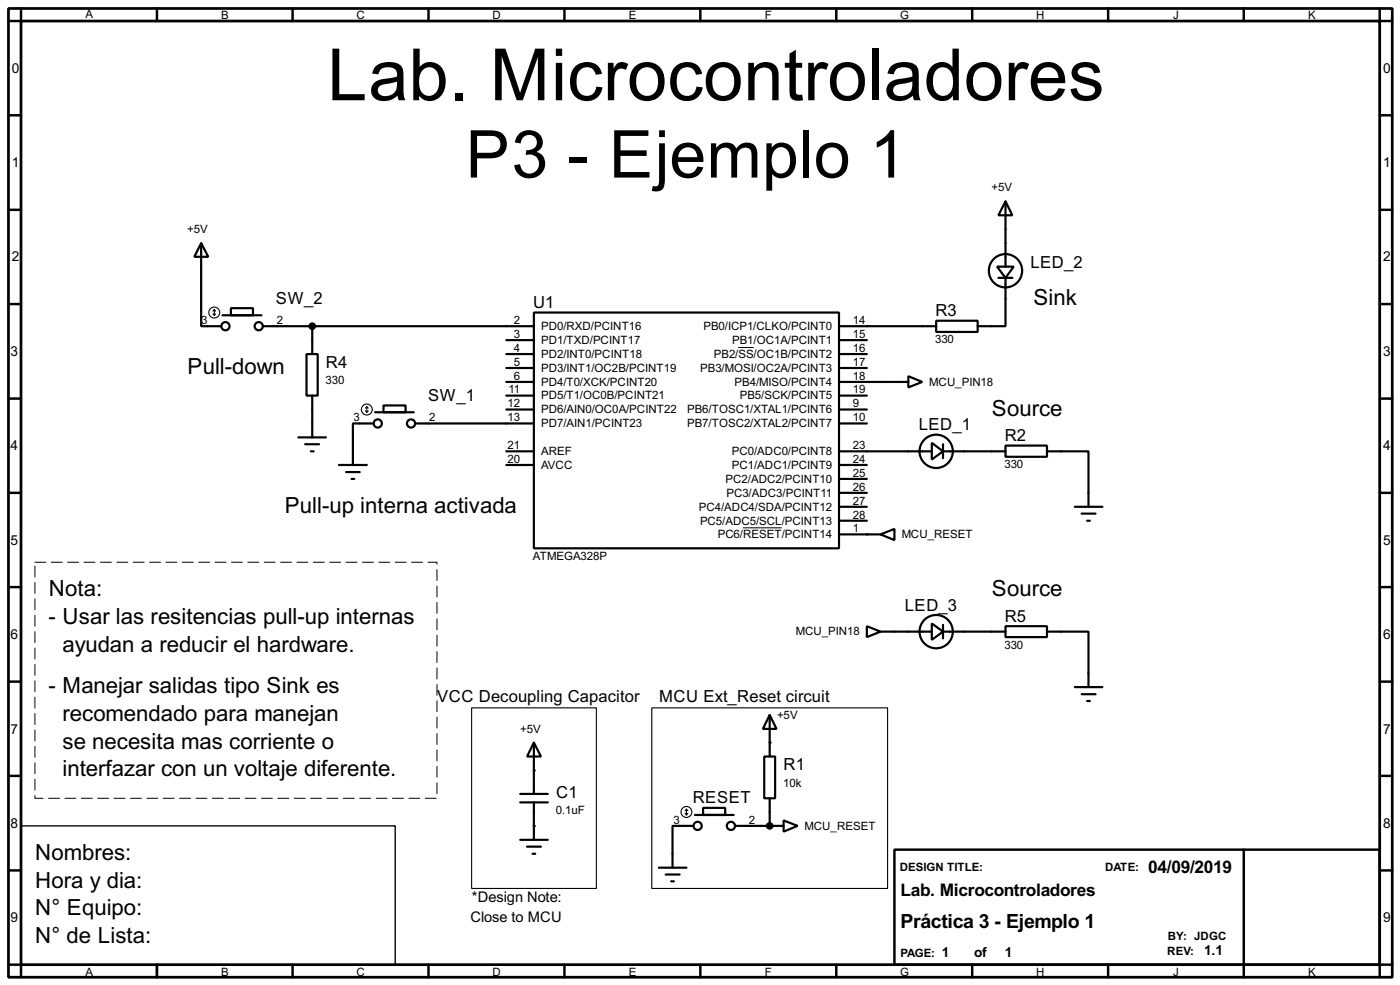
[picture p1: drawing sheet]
<svg xmlns="http://www.w3.org/2000/svg" width="256mm" height="180mm" viewBox="0 0 256 180" stroke-linecap="round" stroke-linejoin="round" font-family="sans-serif">
<path d="M1.6 1.6h253.5v177.3h-253.5zM3.9 3.9h248.9v172.7h-248.9z" fill="none" stroke="#000" stroke-width=".5"/>
<g fill="none" stroke="#000" stroke-width=".45">
<path d="M3.9 1.6v2.3h-2.3M28.8 1.6v2.3M53.6 1.6v2.3M78.5 1.6v2.3M103.4 1.6v2.3M128.3 1.6v2.3M153.2 1.6v2.3M178.1 1.6v2.3M203 1.6v2.3M227.9 1.6v2.3M252.8 1.6v2.3h2.3M1.6 21.1h2.3"/>
<path d="M1.6 38.4h2.3M252.8 21.1h2.3M252.8 38.4h2.3M1.6 55.7h2.3M252.8 55.7h2.3M1.6 73h2.3M252.8 73h2.3M1.6 90.2h2.3M252.8 90.2h2.3M1.6 107.5h2.3M252.8 107.5h2.3M1.6 124.8h2.3"/>
<path d="M252.8 124.8h2.3M1.6 142h2.3M1.6 159.3h2.3M163.9 155.5h88.9v21.1h-88.9zM227.9 155.5v23.4M252.8 142h2.3M252.8 159.3h2.3M1.6 176.6h2.3v2.3M28.8 176.6v2.3M53.6 176.6v2.3M78.5 176.6v2.3M103.4 176.6v2.3"/>
<path d="M128.3 176.6v2.3M153.2 176.6v2.3M178.1 176.6v2.3M203 176.6v2.3M255.1 176.6h-2.3v2.3"/>
</g>
<g fill="none" stroke="#000" stroke-width=".4">
<path d="M184.2 36.9l1.3 2.5h-2.6zM184.2 36.9v11.9M36.9 44.5l1.3 2.5h-2.6zM36.9 44.5v15.2h3.6M40.8 57.7h7.1M42.3 56.4h4.1v1.3h-4.1zM48.2 59.7h49.6M57.2 59.7v5.1M97.8 57.2h55.9v43.2h-55.9zM153.7 59.7h17.8M171.5 58.7h7.6v2.1h-7.6zM182.7 48.8h3l-1.5 2.1z"/>
<path d="M182.9 50.9h2.6M184.2 50.9v8.8h-5.1M56.2 64.8h2v7.6h-2zM57.2 72.4v7.7M68.5 77.5h-3.8v7.6M68.7 75.5h7.1M70.3 74.2h4v1.3h-4zM76.1 77.5h21.7M92.8 69.9h5M92.8 62.3h5M92.8 67.4h5M92.8 64.8h5"/>
<path d="M92.8 75h5M92.8 72.4h5M153.7 69.9h12.7M153.7 77.5h5.1M153.7 62.3h5.1M153.7 67.4h5.1M153.7 64.8h5.1M153.7 75h5.1M153.7 72.4h5.1M166.4 68.9l2.6 1-2.6 1zM54.7 80.1h5M55.9 81.3h2.6"/>
<path d="M57 82.6h.5M62.1 85.1h5.1M63.4 86.4h2.5M64.4 87.7h.5M92.8 82.6h5M92.8 85.1h5M153.7 82.6h17M153.7 97.8h7.6M153.7 95.3h5.1M153.7 92.8h5.1M153.7 90.2h5.1M153.7 87.7h5.1"/>
<path d="M153.7 85.1h5.1M161.3 97.8l2.6-1v2.1zM170.7 81.1l2.1 1.5-2.1 1.5zM172.8 82.6h11.4M172.8 81.3v2.6M184.2 81.6h7.6v2h-7.6zM191.8 82.6h7.6v10.2M196.9 92.8h5.1M198.2 94h2.5M199.2 95.3h.5M158.8 114.6l2.5 1-2.5 1zM161.3 115.6h9.4"/>
<path d="M170.7 114.1l2.1 1.5-2.1 1.5zM172.8 115.6h11.4M172.8 114.4v2.5M184.2 114.6h7.6v2h-7.6zM191.8 115.6h7.6v10.2M97.8 135.9l1.3 2.6h-2.5zM97.8 135.9v9.4M140 138.5h2v7.6h-2zM141 130.9l1.3 2.5h-2.5zM141 130.9v7.6M196.9 125.8h5.1M198.2 127.1h2.5"/>
<path d="M199.2 128.3h.5M95.3 146.9h5.1M95.3 145.3h5.1M95.3 153.7h5.1M96.6 155h2.5M97.6 156.3h.5M97.8 146.9v6.8M120.7 158.8h5.1M127.1 151.2h-3.9v7.6M127.3 149.2h7.1M128.8 147.9h4.1v1.3h-4.1zM134.7 151.2h8.9"/>
<path d="M141 146.1v5.1M143.6 150.2l2.5 1-2.5 1zM122 160.1h2.5M123 161.3h.5"/>
<circle cx="41.3" cy="59.7" r=".75"/>
<circle cx="47.4" cy="59.7" r=".75"/>
<circle cx="184.2" cy="49.6" r="3.1"/>
<circle cx="69.2" cy="77.5" r=".75"/>
<circle cx="75.3" cy="77.5" r=".75"/>
<circle cx="171.5" cy="82.6" r="3.1"/>
<circle cx="171.5" cy="115.6" r="3.1"/>
<circle cx="127.8" cy="151.2" r=".75"/>
<circle cx="133.9" cy="151.2" r=".75"/>
</g>
<g fill="#000">
<circle cx="158.8" cy="97.8" r=".2"/>
<circle cx="141" cy="135.9" r=".2"/>
<circle cx="97.8" cy="141" r=".2"/>
<circle cx="97.8" cy="151.2" r=".2"/>
<circle cx="141" cy="151.2" r=".2"/>
</g>
<path d="M135.3 63.6h2.8M136.1 96.6h7.1" fill="none" stroke="#000" stroke-width=".18"/>
<path d="M6.4 102.9h73.7v43.2h-73.7z" fill="none" stroke="#fff" stroke-width=".18"/>
<path d="M6.4 102.9h73.7v43.2h-73.7z" fill="none" stroke="#000" stroke-width=".18" stroke-dasharray="2 1"/>
<path d="M3.9 151.2h68.5v25.4h-68.5z" fill="none" stroke="#000" stroke-width=".25"/>
<g fill="none" stroke="#000" stroke-width=".2">
<path d="M39 57.5l.3 .2M39.3 56.7v1M39.3 56.7l.2 .3M39.3 56.7l-.3 .3M39.5 57.5l-.2 .2M67 75.2l.2 .3M67.2 74.5v1M67.2 74.5l.3 .2M67.2 74.5l-.2 .2M67.5 75.2l-.3 .3M86.4 129.6h22.9v33h-22.9zM119.4 129.6h43.2v33h-43.2z"/>
<path d="M125.5 148.9l.3 .3M125.8 148.1v1.1M125.8 148.1l.2 .3M125.8 148.1l-.3 .3M126 148.9l-.2 .3"/>
<circle cx="39.2" cy="57.2" r="1"/>
<circle cx="67.2" cy="75" r="1"/>
<circle cx="125.7" cy="148.6" r="1"/>
</g>
<g fill="#000" stroke="#000" stroke-width=".4">
<circle cx="57.2" cy="59.7" r=".5"/>
<circle cx="141" cy="151.2" r=".5"/>
</g>
<text font-size="14.8" x="59.9" y="18.3">Lab. Microcontroladores</text>
<text font-size="13.5" x="85.3" y="32.5">P3 - Ejemplo 1</text>
<g font-size="4.6">
<text x="189.3" y="55.7">Sink</text>
<text x="34.4" y="68.4">Pull-down</text>
<text x="181.7" y="76.1">Source</text>
<text x="52.2" y="93.8">Pull-up interna activada</text>
<text x="9" y="109.1">Nota:</text>
<text x="181.7" y="109.1">Source</text>
<text x="8.9" y="114.2">- Usar las resitencias pull-up internas</text>
<text x="11.5" y="119.3">ayudan a reducir el hardware.</text>
<text x="8.9" y="126.9">- Manejar salidas tipo Sink es</text>
<text x="11.5" y="132">recomendado para manejan</text>
<text x="11.5" y="137.1">se necesita mas corriente o</text>
<text x="11.5" y="142.1">interfazar con un voltaje diferente.</text>
<text x="6.5" y="157.4">Nombres:</text>
<text x="6.5" y="167.5">N° Equipo:</text>
<text x="6.5" y="162.5">Hora y dia:</text>
<text x="6.5" y="172.6">N° de Lista:</text>
</g>
<text font-size="4" x="165" y="169.9">Práctica 3 - Ejemplo 1</text>
<g font-size="3.6">
<text x="210.4" y="159.8">04/09/2019</text>
<text x="165" y="164.1">Lab. Microcontroladores</text>
</g>
<g font-size="3.4">
<text x="188.8" y="49">LED_2</text>
<text x="50.6" y="55.6">SW_2</text>
<text x="97.7" y="56.4">U1</text>
<text x="171.4" y="57.9">R3</text>
<text x="59.7" y="67.4">R4</text>
<text x="78.5" y="73.4">SW_1</text>
<text x="168.3" y="78.8">LED_1</text>
<text x="184.1" y="80.8">R2</text>
<text x="165.8" y="111.8">LED_3</text>
<text x="184.1" y="113.8">R5</text>
<text x="80.1" y="128.5">VCC Decoupling Capacitor</text>
<text x="120.8" y="128.5">MCU Ext_Reset circuit</text>
<text x="143.6" y="141">R1</text>
<text x="101.9" y="146.1">C1</text>
<text x="126.9" y="147.1">RESET</text>
</g>
<g font-size="3">
<text x="86.5" y="165">*Design Note:</text>
<text x="86.2" y="168.8">Close to MCU</text>
</g>
<g font-size="2.8">
<text x="2.2" y="13.4">0</text>
<text x="253.4" y="13.4">0</text>
<text x="2.2" y="30.6">1</text>
<text x="253.4" y="30.6">1</text>
<text x="2.2" y="47.9">2</text>
<text x="253.4" y="47.9">2</text>
<text x="1.9" y="65.2">3</text>
<text x="253.4" y="65.2">3</text>
<text x="1.9" y="82.4">4</text>
<text x="253.4" y="82.4">4</text>
<text x="1.9" y="99.7">5</text>
<text x="253.4" y="99.7">5</text>
<text x="1.9" y="117">6</text>
<text x="253.4" y="117">6</text>
<text x="1.9" y="134.3">7</text>
<text x="253.4" y="134.3">7</text>
<text x="1.9" y="151.5">8</text>
<text x="253.4" y="151.5">8</text>
<text x="1.9" y="168.8">9</text>
<text x="253.4" y="168.8">9</text>
<text x="172.6" y="175.2">1</text>
<text x="178.5" y="175.2">of</text>
<text x="184.1" y="175.2">1</text>
<text x="220.6" y="174.9">1.1</text>
</g>
<g font-size="2.4">
<text x="15.6" y="3.2">A</text>
<text x="40.5" y="3.5">B</text>
<text x="65.3" y="3.5">C</text>
<text x="90.2" y="3.5">D</text>
<text x="115.2" y="3.5">E</text>
<text x="140.1" y="3.5">F</text>
<text x="164.9" y="3.5">G</text>
<text x="189.8" y="3.5">H</text>
<text x="214.9" y="3.5">J</text>
<text x="239.6" y="3.5">K</text>
<text x="181.7" y="35">+5V</text>
<text x="34.3" y="42.7">+5V</text>
<text x="36.9" y="59.3">3</text>
<text x="50.7" y="59.3">2</text>
<text x="94.2" y="59.3">2</text>
<text x="156.3" y="59.3">14</text>
<text x="94.2" y="64.4">4</text>
<text x="94.2" y="61.9">3</text>
<text x="99.1" y="65.5">PD2/INT0/PCINT18</text>
<text x="99.1" y="63">PD1/TXD/PCINT17</text>
<text x="99.1" y="60.4">PD0/RXD/PCINT16</text>
<text x="128.9" y="60.4">PB0/ICP1/CLKO/PCINT0</text>
<text x="130.8" y="65.5">PB2/SS/OC1B/PCINT2</text>
<text x="134.1" y="63">PB1/OC1A/PCINT1</text>
<text x="156.3" y="61.9">15</text>
<text x="156.3" y="64.4">16</text>
<text x="171.3" y="62.8">330</text>
<text x="59.7" y="70.3">330</text>
<text x="93.2" y="72">11</text>
<text x="94.2" y="69.5">6</text>
<text x="94.2" y="67">5</text>
<text x="99.1" y="70.6">PD4/T0/XCK/PCINT20</text>
<text x="99.1" y="68.1">PD3/INT1/OC2B/PCINT19</text>
<text x="128.3" y="68.1">PB3/MOSI/OC2A/PCINT3</text>
<text x="134.6" y="70.6">PB4/MISO/PCINT4</text>
<text x="156.3" y="67">17</text>
<text x="156.3" y="69.5">18</text>
<text x="156.3" y="72">19</text>
<text x="170.2" y="70.6">MCU_PIN18</text>
<text x="64.8" y="77.1">3</text>
<text x="78.6" y="77.1">2</text>
<text x="93" y="74.6">12</text>
<text x="93" y="77.1">13</text>
<text x="99.1" y="75.7">PD6/AIN0/OC0A/PCINT22</text>
<text x="99.1" y="73.1">PD5/T1/OC0B/PCINT21</text>
<text x="125.9" y="75.7">PB6/TOSC1/XTAL1/PCINT6</text>
<text x="135.5" y="73.1">PB5/SCK/PCINT5</text>
<text x="156.3" y="77.1">10</text>
<text x="156.3" y="74.6">9</text>
<text x="93" y="82.2">21</text>
<text x="99.1" y="83.3">AREF</text>
<text x="99.1" y="78.2">PD7/AIN1/PCINT23</text>
<text x="125.9" y="78.2">PB7/TOSC2/XTAL2/PCINT7</text>
<text x="134.1" y="83.3">PC0/ADC0/PCINT8</text>
<text x="156.3" y="82.2">23</text>
<text x="93" y="84.7">20</text>
<text x="99.1" y="85.8">AVCC</text>
<text x="132.9" y="88.4">PC2/ADC2/PCINT10</text>
<text x="134.1" y="85.8">PC1/ADC1/PCINT9</text>
<text x="156.3" y="89.8">26</text>
<text x="156.3" y="87.3">25</text>
<text x="156.3" y="84.7">24</text>
<text x="184" y="85.7">330</text>
<text x="128" y="93.5">PC4/ADC4/SDA/PCINT12</text>
<text x="133.1" y="90.9">PC3/ADC3/PCINT11</text>
<text x="156.3" y="94.9">28</text>
<text x="156.3" y="92.4">27</text>
<text x="128.2" y="96">PC5/ADC5/SCL/PCINT13</text>
<text x="131.5" y="98.5">PC6/RESET/PCINT14</text>
<text x="156.3" y="97.4">1</text>
<text x="165.2" y="98.5">MCU_RESET</text>
<text x="97.6" y="102.5">ATMEGA328P</text>
<text x="145.8" y="116.3">MCU_PIN18</text>
<text x="184" y="118.7">330</text>
<text x="142.4" y="131.6">+5V</text>
<text x="95.3" y="134.1">+5V</text>
<text x="143.5" y="144">10k</text>
<text x="101.9" y="149.1">0.1uF</text>
<text x="123.4" y="150.8">3</text>
<text x="137.2" y="150.8">2</text>
<text x="147.4" y="151.9">MCU_RESET</text>
<text x="164.8" y="159.4">DESIGN TITLE:</text>
<text x="202.4" y="159.4">DATE:</text>
<text x="213.9" y="172.1">BY: JDGC</text>
<text x="15.6" y="178.6">A</text>
<text x="40.5" y="178.6">B</text>
<text x="65.3" y="178.6">C</text>
<text x="90.2" y="178.6">D</text>
<text x="115.2" y="178.6">E</text>
<text x="140.1" y="178.6">F</text>
<text x="164.9" y="178.6">G</text>
<text x="164.9" y="175.1">PAGE:</text>
<text x="189.8" y="178.6">H</text>
<text x="213.8" y="174.7">REV:</text>
<text x="214.9" y="178.6">J</text>
<text x="239.6" y="178.6">K</text>
</g>
</svg>
